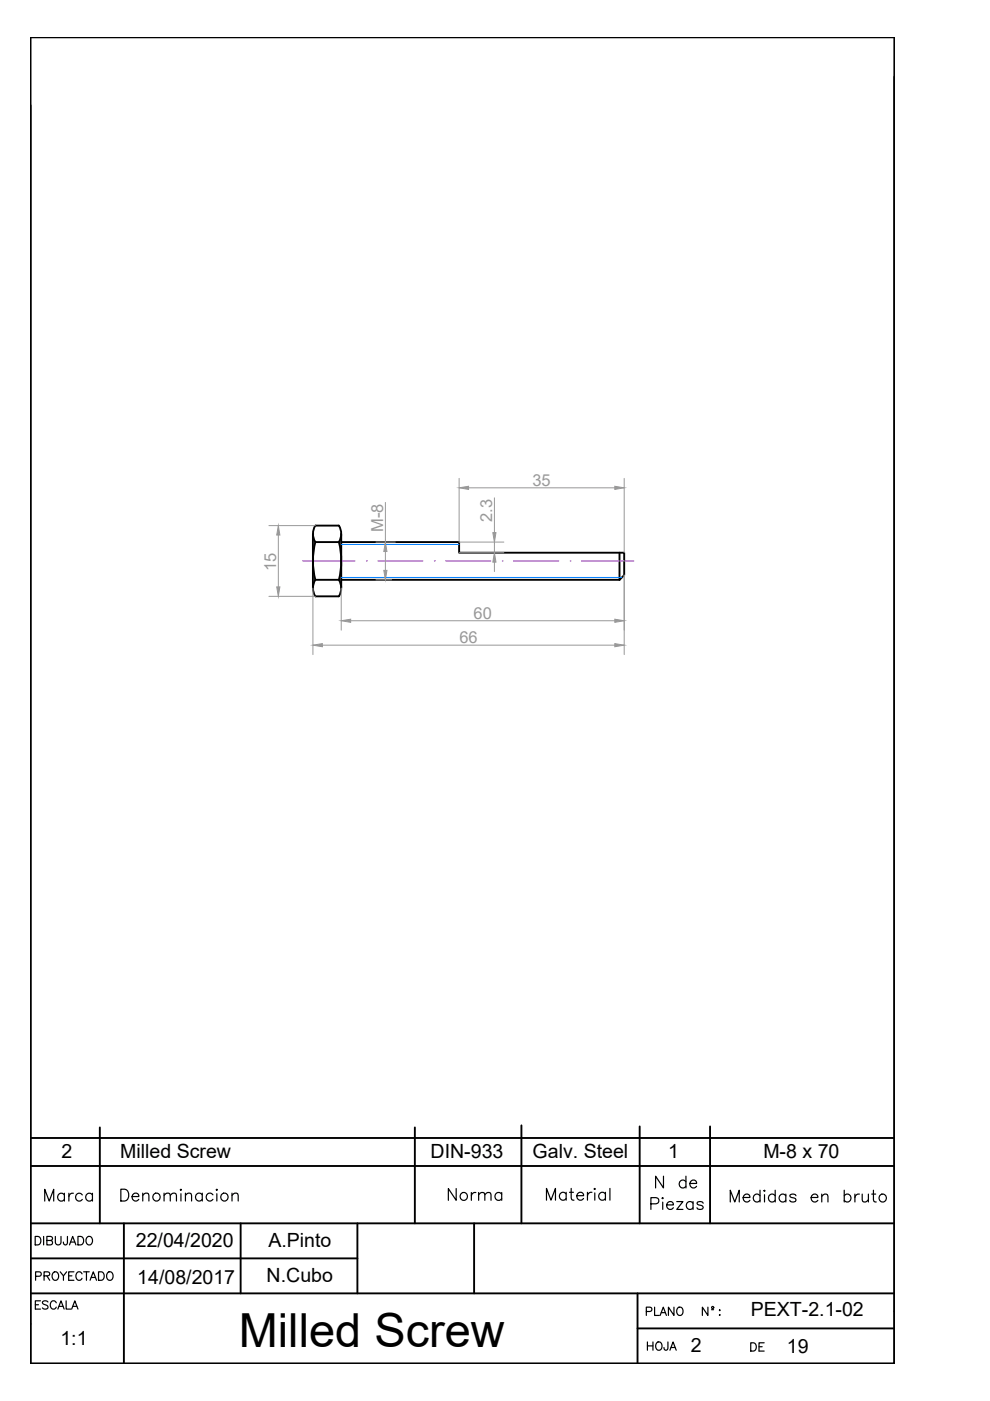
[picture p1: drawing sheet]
<svg xmlns="http://www.w3.org/2000/svg" width="210mm" height="297mm" viewBox="0 0 210 297" stroke-linecap="round" stroke-linejoin="round" font-family="sans-serif">
<!-- layer: 0 -->
<g fill="none" stroke="#000" stroke-width=".4">
<path d="M21.2 239v20.4M88 239v20.4M110.6 238.6v20.8M135.6 238.8v20.6M150.5 238.8v20.6M6.5 259.4h183.1M6.5 247.2h183.1M6.5 241.3h183.1M26.3 259.4v29.7M51 259.4v14.8M75.8 259.4v14.8M100.5 259.4v14.8"/>
<path d="M6.5 274.2h183.1M6.5 266.8h69.3M135.2 274.2v14.9M189.6 278v11.1h-183.1v-281.2h183.1v281.2M135.2 281.7h54.4"/>
</g>
<!-- layer: TEXTO_02 -->
<g fill="none" stroke="#000" stroke-width=".25">
<path d="M115.9 254.5v-2.5l.9 2.5 1-2.5v2.5M120 253.1a.8 .8 0 0 0-1.1-.1 .8 .8 0 0 0 0 1.2 .8 .8 0 0 0 1.1-.1M120 252.8v1.7M120.7 252.8h.9M121.1 252v2l.1 .3 .5 .2M122.3 253.5h1.4a.74 .74 0 0 0-.8-.7 .74 .74 0 0 0-.6 .9 .77 .77 0 0 0 .6 .8 .77 .77 0 0 0 .8-.4M124.6 252.8v1.7M125.5 252.8a.82 .82 0 0 0-.9 .7M126 252.1l.1-.1 .1 .1-.1 .1zM126.1 252.9v1.6M128.4 253.1a.8 .8 0 0 0-1.2-.1 .8 .8 0 0 0 0 1.2 .8 .8 0 0 0 1.2-.1M128.4 252.8v1.7"/>
<path d="M129.3 252v2.5"/>
</g>
<!-- layer: Contorno -->
<path d="M66.3 113.2v11.5M66.9 114.9h5a16.3 16.3 0 0 1 0 8h-5M66.9 114.9a16.3 16.3 0 0 0 0 8M71.8 111.4a3.3 3.3 0 0 1 0 3.5M71.9 111.4h-5a3.3 3.3 0 0 0 0 3.5M72.3 114.9h25v2.3h35v4.7l-1 1M72.3 113.2v11.5M131.3 117.2v5.7M66.9 122.9a3.3 3.3 0 0 0 0 3.5h5M71.8 122.9a3.3 3.3 0 0 1 0 3.5M72.3 122.9h59" fill="none" stroke="#000" stroke-width=".4"/>
<!-- layer: Ejes -->
<path d="M64.2 118.9h11.1M77.7 118.9h.1M80.1 118.9h9.6M92.1 118.9h.1M94.5 118.9h9.6M106.5 118.9h.1M108.9 118.9h9.6M120.9 118.9h.1M123.3 118.9h11.1" fill="none" stroke="#bf00ff" stroke-width=".21"/>
<!-- layer: AUX -->
<path d="M72.3 115.4h25M72.3 122.4h59.5" fill="none" stroke="#007fff" stroke-width=".21"/>
<!-- layer: COTAS -->
<g fill="none" stroke="#989898" stroke-width=".21">
<path d="M57 111.4h9.9M59 113.4v11M79.7 114.9h4.1M81.7 106.5v8.4M81.7 116.9v4M97.3 101.4v13.5h9.5M97.3 117.2h9.5M99.3 103.4h31.1M104.8 105.5v7.4M104.8 114.9v2.3M104.8 119.2v2M132.3 101.4v15.8"/>
<path d="M57 126.4h9.9M66.3 124.7v14.1M68.3 136.8h62.1M72.3 124.7v8.9M74.3 131.6h56.1M79.7 122.9h3.3M132.3 121.9v16.9"/>
</g>
<g fill="#989898" stroke="#989898" stroke-width=".21">
<path d="M66.3 136.8l2-.3v.6z"/>
<path d="M130.4 136.5l1.9 .3-1.9 .3z"/>
<path d="M72.3 131.6l2-.3v.6z"/>
<path d="M130.4 131.3l1.9 .3-1.9 .3z"/>
<path d="M81.4 120.9h.6l-.3 2z"/>
<path d="M81.7 114.9l.3 2h-.6z"/>
<path d="M104.8 117.2l.4 2h-.7z"/>
<path d="M104.5 112.9h.7l-.4 2z"/>
<path d="M58.7 124.4h.6l-.3 2z"/>
<path d="M59 111.4l.3 2h-.6z"/>
<path d="M97.3 103.4l2-.3v.7z"/>
<path d="M130.4 103.1l1.9 .3-1.9 .4z"/>
</g>
<text font-size="10" x="50.6" y="285.7">Milled Screw</text>
<g font-size="5.7">
<text x="8.1" y="255.8">Marca</text>
<text x="24.3" y="255.8">Denominacion</text>
<text x="93.8" y="255.8">Norma</text>
<text x="136.9" y="257.5">Piezas</text>
<text x="137.9" y="252.9">N de</text>
<text x="153.5" y="256.1">Medidas en bruto</text>
</g>
<g font-size="4.9">
<text x="6.3" y="265.3">DIBUJADO</text>
<text x="6.3" y="272.7">PROYECTADO</text>
<text x="6.3" y="278.7">ESCALA</text>
<text x="135.8" y="280.1">PLANO N :</text>
<text x="136.2" y="287.5">HOJA</text>
</g>
<text font-size="4.4" x="158" y="287.5">DE</text>
<g font-size="4.1">
<text x="13" y="245.6">2</text>
<text x="25.5" y="245.5">Milled Screw</text>
<text x="91.3" y="245.4">DIN-933</text>
<text x="112.9" y="245.5">Galv. Steel</text>
<text x="141.6" y="245.6">1</text>
<text x="161.9" y="245.5">M-8 x 70</text>
<text x="28.8" y="264.4">22/04/2020</text>
<text x="56.9" y="264.3">A.Pinto</text>
<text x="29.1" y="272.2">14/08/2017</text>
<text x="56.5" y="271.9">N.Cubo</text>
<text x="159.2" y="279.1">PEXT-2.1-02</text>
<text x="12.8" y="285.2">1:1</text>
<text x="146.5" y="286.7">2</text>
<text x="166.9" y="286.8">19</text>
</g>
<g font-size="3.5" fill="#989898">
<text x="112.9" y="103">35</text>
<text x="81.3" y="112.8" transform="rotate(-90 81.3 112.8)">M-8</text>
<text x="104.4" y="110.6" transform="rotate(-90 104.4 110.6)">2.3</text>
<text x="58.6" y="121" transform="rotate(-90 58.6 121)">15</text>
<text x="100.4" y="131.2">60</text>
<text x="97.4" y="136.3">66</text>
</g>
</svg>
